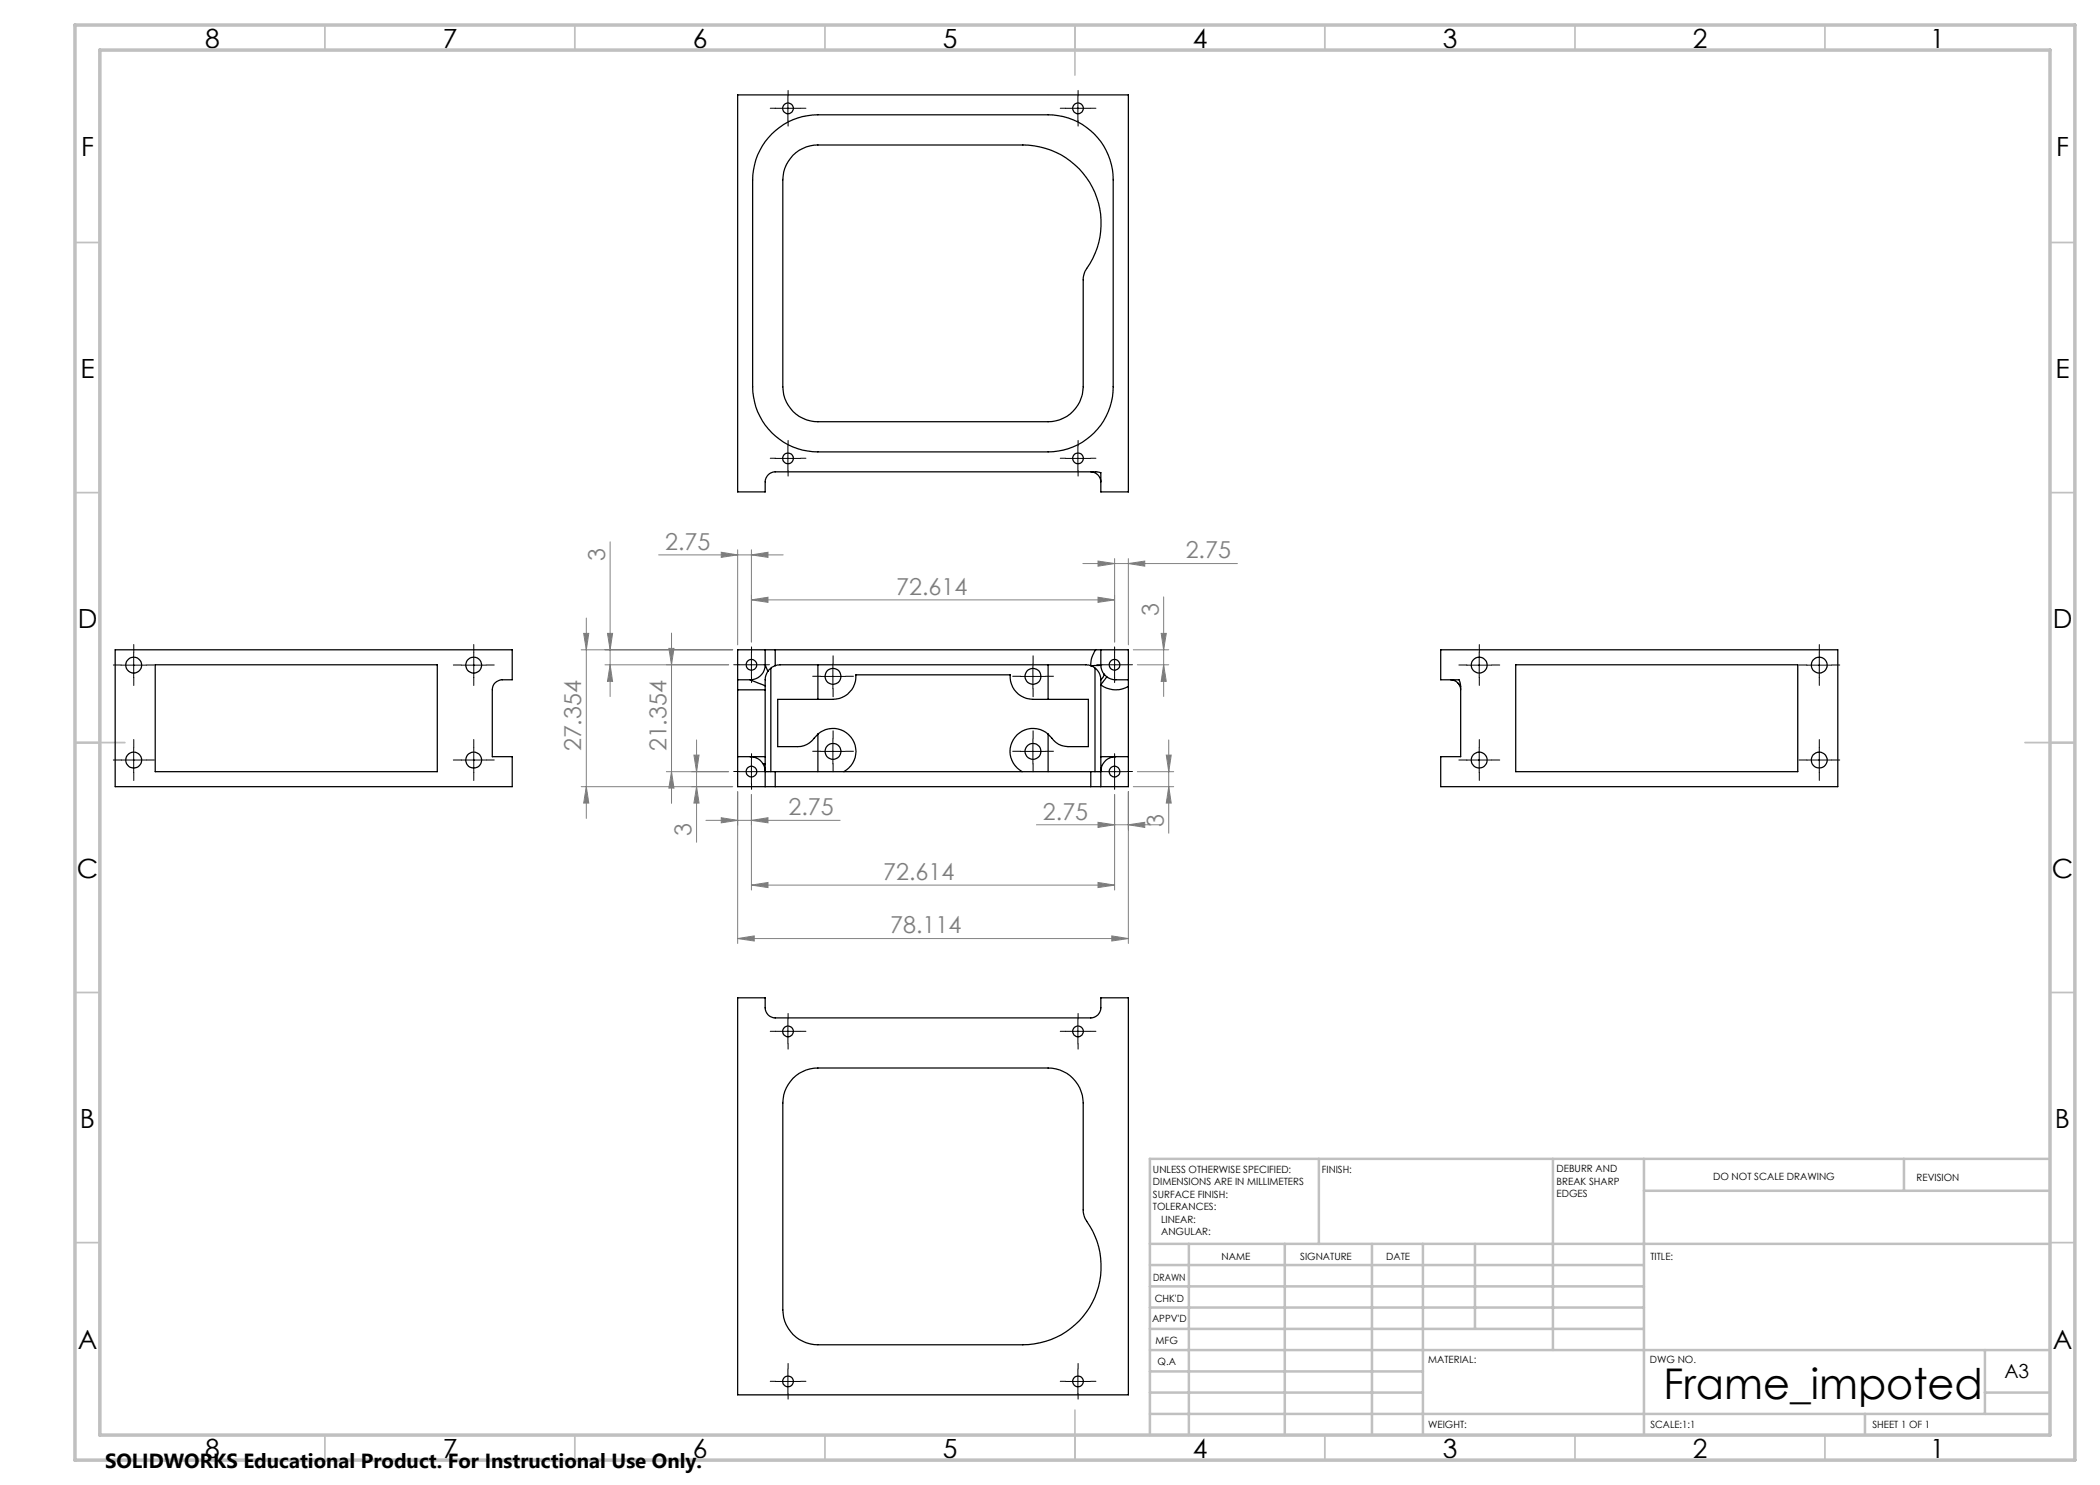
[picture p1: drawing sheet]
<svg xmlns="http://www.w3.org/2000/svg" width="420mm" height="297mm" viewBox="0 0 420 297" stroke-linecap="round" stroke-linejoin="round" font-family="sans-serif">
<g fill="none" stroke="#808080" stroke-width=".2">
<path d="M122 108.4v30.9M131.7 111h24.9M144.3 110.5l3.2 .5-3.2 .5zM147.5 110v19M150.3 111l3.3-.5v1zM150.3 120l3.3-.6v1.1zM150.3 110v18.4M150.3 120h72.6M216.6 112.7h30.9M219.6 112.2l3.3 .5-3.3 .5zM219.6 119.4l3.3 .6-3.3 .5zM222.9 111.7v16.7"/>
<path d="M225.7 112.7l3.3-.5v1zM225.7 111.7v17.3M232.7 119.4v19.9M116.2 130h30.3M116.7 126.7h1.1l-.5 3.3zM117.3 123.6v40.1M121 133h24.7M121.5 126.7h1l-.5 3.3zM122 133l.5 3.3h-1zM133.8 129.7h1l-.5 3.3zM134.3 126.6v34.1M226.7 130h7.1"/>
<path d="M227.5 133h6.3M232.2 126.7h1.1l-.6 3.3zM232.7 133l.6 3.3h-1.1zM116.2 157.3h30.3M117.3 157.3l.5 3.3h-1.1zM133.3 154.3h12.4M134.3 154.3l.5 3.3h-1zM138.8 151h1l-.5 3.3zM139.3 157.3l.5 3.3h-1zM139.3 148v20.4M147.5 158.3v30.4M150.3 158.9v19.1"/>
<path d="M222.9 158.9v19.1M225.7 158.3v30.4M226.7 157.3h8M227.5 154.3h7.2M233.3 151h.9l-.4 3.3zM233.8 157.3l.4 3.3h-.9zM233.8 148v18.6M141.2 164.1h26.8M144.3 163.5l3.2 .6-3.2 .5zM150.3 164.1l3.3-.6v1.1zM150.3 177l3.3-.5v1zM150.3 177h72.6"/>
<path d="M207.3 165h24.7M219.6 176.5l3.3 .5-3.3 .5zM219.6 164.5l3.3 .5-3.3 .5zM225.7 165l3.3-.5v1zM147.5 187.7l3.3-.5v1zM147.5 187.7h78.2M222.4 187.2l3.3 .5-3.3 .5z"/>
</g>
<g fill="none" stroke="#000" stroke-width=".2" stroke-dasharray="15.2 1.3 1.3 1.3">
<path d="M157.6 19.2v-1.1M215.6 19.2v-1.1M155.1 21.7h-1.1M157.6 24.2v1M160.1 21.7h1.1M213.1 21.7h-1.1M215.6 24.2v1M218.1 21.7h1.1M155.1 91.7h-1.1M157.6 89.2v-1.1M157.6 94.2v1M160.1 91.7h1.1"/>
<path d="M213.1 91.7h-1.1M215.6 89.2v-1.1M215.6 94.2v1M218.1 91.7h1.1M24.3 133h-1.6M26.8 130.5v-1.6M26.8 135.5v1.6M29.3 133h1.5M92.3 133h-1.6M94.8 130.5v-1.6M94.8 135.5v1.6M97.3 133h1.5"/>
<path d="M147.8 132.9h-1.1M150.3 130.4v-1M150.3 135.4v1.1M152.8 132.9h1.1M164.1 135.3h-1.6M166.6 132.8v-1.6M166.6 137.8v1.5M169.1 135.3h1.6M204.1 135.3h-1.6M206.6 132.8v-1.6M206.6 137.8v1.5M209.1 135.3h1.6"/>
<path d="M220.4 132.9h-1M222.9 130.4v-1M222.9 135.4v1.1M225.4 132.9h1.1M293.4 133h-1.6M295.9 130.5v-1.6M295.9 135.5v1.6M298.4 133h1.5M361.4 133h-1.6M363.9 130.5v-1.6M363.9 135.5v1.6M366.4 133h1.5"/>
<path d="M24.3 152h-1.6M26.8 149.5v-1.6M26.8 154.5v1.6M29.3 152h1.5M92.3 152h-1.6M94.8 149.5v-1.6M94.8 154.5v1.6M97.3 152h1.5M147.8 154.3h-1.1M150.3 151.8v-1.1M150.3 156.8v1.1M152.8 154.3h1.1"/>
<path d="M164.1 150.3h-1.6M166.6 147.8v-1.6M166.6 152.8v1.5M169.1 150.3h1.6M204.1 150.3h-1.6M206.6 147.8v-1.6M206.6 152.8v1.5M209.1 150.3h1.6M220.4 154.3h-1M222.9 151.8v-1.1M222.9 156.8v1.1M225.4 154.3h1.1"/>
<path d="M293.4 152h-1.6M295.9 149.5v-1.6M295.9 154.5v1.6M298.4 152h1.5M361.4 152h-1.6M363.9 149.5v-1.6M363.9 154.5v1.6M366.4 152h1.5M155.1 206.3h-1.1M157.6 203.8v-1.1M157.6 208.8v1M160.1 206.3h1.1"/>
<path d="M213.1 206.3h-1.1M215.6 203.8v-1.1M215.6 208.8v1M218.1 206.3h1.1M155.1 276.3h-1.1M157.6 273.8v-1.1M157.6 278.8v1M160.1 276.3h1.1M213.1 276.3h-1.1M215.6 273.8v-1.1M215.6 278.8v1M218.1 276.3h1.1"/>
</g>
<g fill="none" stroke="#000" stroke-width=".2">
<path d="M157.6 19.2v5M215.6 19.2v5M155.1 21.7h5M213.1 21.7h5M155.1 91.7h5M157.6 89.2v5M213.1 91.7h5M215.6 89.2v5M24.2 133h5M26.7 130.5v5M92.3 133h4.9M94.8 130.5v5"/>
<path d="M147.8 133h5M150.3 130.5v5M164.1 135.3h5M166.6 132.8v5M204.1 135.3h5M206.6 132.8v5M220.4 133h5M222.9 130.5v5M293.3 133h5M295.8 130.5v5M361.4 133h4.9M363.9 130.5v5"/>
<path d="M24.2 152h5M26.7 149.5v5M92.3 152h4.9M94.8 149.5v5M147.8 154.3h5M150.3 151.8v5M164.1 150.3h5M166.6 147.8v5M204.1 150.3h5M206.6 147.8v5M220.4 154.3h5M222.9 151.8v5"/>
<path d="M293.3 152h5M295.8 149.5v5M361.4 152h4.9M363.9 149.5v5M155.1 206.3h5M157.6 203.8v5M213.1 206.3h5M215.6 203.8v5M155.1 276.3h5M157.6 273.8v5M213.1 276.3h5M215.6 273.8v5"/>
</g>
<g fill="none" stroke="#c0c0c0" stroke-width=".35">
<path d="M65 5v5M115 5v5M165 5v5M215 5v10M265 5v5M315 5v5M365 5v5M15 48.5h5M410 48.5h5M15 98.5h5M410 98.5h5M15 148.5h10"/>
<path d="M405 148.5h10M15 198.5h5M410 198.5h5M15 248.5h5M410 248.5h5M65 287v5M115 287v5M165 287v5M215 282v10M265 287v5M315 287v5M365 287v5"/>
</g>
<g fill="none" stroke="#c0c0c0" stroke-width=".5">
<path d="M263.8 231.8v17M310.6 231.8v38.2M328.8 231.8v55.2M328.8 238.2h81.2M380.8 231.8v6.4M410 231.8h-180v55.2M230 248.8h180M230 257.3h98.8M230 253h98.8M237.8 248.8v38.2M257 248.8v38.2M274.4 248.8v38.2"/>
<path d="M284.6 248.8v38.2M295 248.8v17M230 265.8h98.8M230 261.5h98.8M230 278.5h54.6M230 274.3h54.6M230 270h180M397 278.5h13M397 270v12.8M230 282.8h180M373 282.8v4.2"/>
</g>
<path d="M15 5h400v287h-400zM20 10h390v277h-390z" fill="none" stroke="#c0c0c0" stroke-width=".7"/>
<g fill="#808080">
<path d="M219.6 164.5l3.3 .5-3.3 .5zM225.7 165l3.3-.5v1zM147.5 187.7l3.3-.5v1zM222.4 187.2l3.3 .5-3.3 .5z"/>
<path d="M150.3 164.1l3.3-.6v1.1zM144.3 163.5l3.2 .6-3.2 .5zM150.3 111l3.3-.5v1zM144.3 110.5l3.2 .5-3.2 .5zM225.7 112.7l3.3-.5v1zM219.6 112.2l3.3 .5-3.3 .5z"/>
<path d="M133.8 129.7h1l-.5 3.3zM134.3 154.3l.5 3.3h-1z"/>
<path d="M122 133l.5 3.3h-1zM121.5 126.7h1l-.5 3.3zM232.7 133l.6 3.3h-1.1zM232.2 126.7h1.1l-.6 3.3zM117.3 157.3l.5 3.3h-1.1zM116.7 126.7h1.1l-.5 3.3z"/>
<path d="M138.8 151h1l-.5 3.3zM139.3 157.3l.5 3.3h-1zM233.3 151h.9l-.4 3.3zM233.8 157.3l.4 3.3h-.9z"/>
<path d="M150.3 120l3.3-.6v1.1zM219.6 119.4l3.3 .6-3.3 .5zM150.3 177l3.3-.5v1zM219.6 176.5l3.3 .5-3.3 .5z"/>
</g>
<g fill="none" stroke="#000" stroke-width=".25">
<path d="M147.5 19h78.2v79.4h-5.5v-3.9l-1.1-.1h-64.1a2.05 2.05 0 0 0-2 2v2h-5.5zM154.4 26.8a12.9 12.9 0 0 1 9.2-3.8h46a13 13 0 0 1 13 13v41.4a13 13 0 0 1-13 13h-46a13.1 13.1 0 0 1-13.1-13v-41.4a12.9 12.9 0 0 1 3.9-9.2zM158.6 31a7.3 7.3 0 0 1 5-2h41a15.7 15.7 0 0 1 14 8.7 15.7 15.7 0 0 1-1.6 16.5l-.4 1.5v21.7a7 7 0 0 1-7 6.9h-46a7 7 0 0 1-7-6.9v-41.4a7 7 0 0 1 2-5zM218.2 94.4a2.05 2.05 0 0 1 2 2M23 130h79.4v6h-2a1.99 1.99 0 0 0-1.9 2v13.3h3.9v6h-79.4zM31 133h56.5v21.3h-56.5zM147.5 136v2M147.5 138v19.3h5.5M147.5 136h2.5M147.5 138h5.5M150 136l3 1.2M153 133a2.99 2.99 0 0 1-3 3"/>
<path d="M153 133l.6 1.3M153 130h2M153 137.2v.8M153 130h-5.5v6M153 130v3M153 138v13.3M153.6 134.3l-.2 .4a4.1 4.1 0 0 0-.4 2.5M154.2 133.6v20.7M155 133.1l-.6 .4-.8 .8M155 133.1l.9-.1h61.4l.9 .1M155 130h64.1M155 130v3.1"/>
<path d="M163.6 139.9h-8.1v9.4h2a7.2 7.2 0 0 0 4.4-.7l1.7-1.8M163.6 139.9a10.2 10.2 0 0 0 4.8-.4 4.5 4.5 0 0 0 2.8-4.5h30.8a4.6 4.6 0 0 0 4.6 4.9h3M163.6 133v6.9M209.6 139.9h8.1v9.4h-1.5a12.2 12.2 0 0 1-4.5-.4l-1-.8-1.1-1.3M209.6 133v6.9M218.2 133.1a3 3 0 0 1 2 2.9M219 133.6v20.7M219.1 130a4.9 4.9 0 0 0-.9 3.1M219.1 130h1.1M220.2 130v3a2.99 2.99 0 0 0 3 3h2.5M220.2 133.1h-2M220.2 130h5.5v6"/>
<path d="M220.2 136v15.3M220.8 134.8a1.39 1.39 0 0 1-.6 1.2M221.4 135.4l-1.2 1.6a5 5 0 0 0 5.5 .3M225.7 136v1.3M225.7 137.3v20h-5.5M288.1 130h79.5v27.3h-79.5v-6h4v-14.4l-.3-.9h-3.7zM290.1 136a2.05 2.05 0 0 1 2 2M291.6 136.6l.4 .6M303.1 133h56.5v21.3h-56.5zM147.5 151.3h2.5M150 151.3a3.1 3.1 0 0 1 3.1 3h1.9M150 151.3h3"/>
<path d="M152.6 152.8h.4M153 151.3v1.5M153 157.3h2M153 152.8v4.5M155 157.3h63.2M155 154.3v3M155 154.3h63.2M163.6 146.8a4.6 4.6 0 0 1 6.8 .9 4.6 4.6 0 0 1-1.6 6.6M163.6 146.8v7.5M209.6 146.8a4.6 4.6 0 0 0-6.8 .9 4.6 4.6 0 0 0 1.6 6.6M209.6 146.8v7.5M218.2 154.3h2"/>
<path d="M218.2 157.3h2M218.2 154.3v3M220.2 151.3v3M220.2 151.3h3M220.2 154.3v3M223.2 151.3a2.92 2.92 0 0 0-3 3M223.2 151.3h2.5M147.5 199.6h5.5v2a2.05 2.05 0 0 0 2 2h63.2a2.05 2.05 0 0 0 2-2v-2h5.5v79.4h-78.2zM158.6 215.6a7.3 7.3 0 0 1 5-2h46a7 7 0 0 1 7 7v21.4a4 4 0 0 0 .7 2.3 15.7 15.7 0 0 1-12.7 24.7h-41a7 7 0 0 1-7-7v-41.4a7 7 0 0 1 2-5z"/>
<circle cx="157.6" cy="21.7" r="1.07"/>
<circle cx="215.6" cy="21.7" r="1.07"/>
<circle cx="157.6" cy="91.7" r="1.07"/>
<circle cx="215.6" cy="91.7" r="1.07"/>
<circle cx="26.8" cy="133" r="1.59"/>
<circle cx="94.7" cy="133" r="1.59"/>
<circle cx="150.3" cy="133" r="1.08"/>
<circle cx="166.6" cy="135.3" r="1.6"/>
<circle cx="206.6" cy="135.3" r="1.59"/>
<circle cx="222.9" cy="133" r="1.07"/>
<circle cx="295.8" cy="133" r="1.59"/>
<circle cx="363.8" cy="133" r="1.59"/>
<circle cx="26.7" cy="152" r="1.59"/>
<circle cx="94.7" cy="152" r="1.59"/>
<circle cx="150.3" cy="154.3" r="1.08"/>
<circle cx="166.6" cy="150.3" r="1.6"/>
<circle cx="206.6" cy="150.3" r="1.59"/>
<circle cx="222.9" cy="154.3" r="1.07"/>
<circle cx="295.8" cy="152" r="1.59"/>
<circle cx="363.8" cy="152" r="1.59"/>
<circle cx="157.6" cy="206.3" r="1.07"/>
<circle cx="215.6" cy="206.3" r="1.07"/>
<circle cx="157.6" cy="276.3" r="1.07"/>
<circle cx="215.6" cy="276.3" r="1.07"/>
</g>
<text font-size="8.5" x="332.7" y="279.7">Frame_impoted</text>
<g font-size="5.3">
<text x="41" y="9.5">8</text>
<text x="88.5" y="9.5">7</text>
<text x="138.5" y="9.5">6</text>
<text x="188.5" y="9.5">5</text>
<text x="238.5" y="9.5">4</text>
<text x="288.5" y="9.5">3</text>
<text x="338.5" y="9.5">2</text>
<text x="386" y="9.5">1</text>
<text x="16.2" y="31.3">F</text>
<text x="411.2" y="31.3">F</text>
<text x="16.1" y="75.5">E</text>
<text x="411.1" y="75.5">E</text>
<text x="15.5" y="125.5">D</text>
<text x="410.5" y="125.5">D</text>
<text x="15.4" y="175.5">C</text>
<text x="410.4" y="175.5">C</text>
<text x="16" y="225.5">B</text>
<text x="411" y="225.5">B</text>
<text x="15.5" y="269.8">A</text>
<text x="410.5" y="269.8">A</text>
<text x="41" y="291.5">8</text>
<text x="88.5" y="291.5">7</text>
<text x="138.5" y="291.5">6</text>
<text x="188.5" y="291.5">5</text>
<text x="238.5" y="291.5">4</text>
<text x="288.5" y="291.5">3</text>
<text x="338.5" y="291.5">2</text>
<text x="386" y="291.5">1</text>
</g>
<g font-size="4.7" fill="#808080">
<text x="121" y="112.2" transform="rotate(-90 121 112.2)">3</text>
<text x="133" y="109.9">2.75</text>
<text x="237.1" y="111.7">2.75</text>
<text x="179.2" y="118.9">72.614</text>
<text x="231.7" y="123.2" transform="rotate(-90 231.7 123.2)">3</text>
<text x="116.3" y="150.3" transform="rotate(-90 116.3 150.3)">27.354</text>
<text x="133.3" y="150.3" transform="rotate(-90 133.3 150.3)">21.354</text>
<text x="138.3" y="167.1" transform="rotate(-90 138.3 167.1)">3</text>
<text x="157.7" y="163">2.75</text>
<text x="208.6" y="163.9">2.75</text>
<text x="232.8" y="165.3" transform="rotate(-90 232.8 165.3)">3</text>
<text x="176.7" y="176">72.614</text>
<text x="178.1" y="186.7">78.114</text>
</g>
<text font-size="4.1" x="21" y="293.7">SOLIDWORKS Educational Product. For Instructional Use Only.</text>
<text font-size="3.9" x="400.9" y="275.5">A3</text>
<g font-size="2">
<text x="230.6" y="234.6">UNLESS OTHERWISE SPECIFIED:</text>
<text x="230.6" y="237.1">DIMENSIONS ARE IN MILLIMETERS</text>
<text x="230.6" y="239.6">SURFACE FINISH:</text>
<text x="264.4" y="234.6">FINISH:</text>
<text x="311.3" y="234.5">DEBURR AND</text>
<text x="311.3" y="237">BREAK SHARP</text>
<text x="311.3" y="239.5">EDGES</text>
<text x="342.6" y="236">DO NOT SCALE DRAWING</text>
<text x="383.3" y="236.2">REVISION</text>
<text x="230.6" y="242.1">TOLERANCES:</text>
<text x="232.2" y="244.6">LINEAR:</text>
<text x="232.2" y="247.1">ANGULAR:</text>
<text x="244.3" y="252">NAME</text>
<text x="260" y="251.9">SIGNATURE</text>
<text x="277.2" y="251.9">DATE</text>
<text x="330.1" y="251.9">TITLE:</text>
<text x="230.6" y="256.1">DRAWN</text>
<text x="230.9" y="260.3">CHK'D</text>
<text x="230.4" y="264.4">APPV'D</text>
<text x="231.1" y="268.8">MFG</text>
<text x="231.5" y="273">Q.A</text>
<text x="285.6" y="272.5">MATERIAL:</text>
<text x="330" y="272.5">DWG NO.</text>
<text x="285.6" y="285.5">WEIGHT:</text>
<text x="330.1" y="285.6">SCALE:1:1</text>
<text x="374.5" y="285.6">SHEET 1 OF 1</text>
</g>
</svg>
